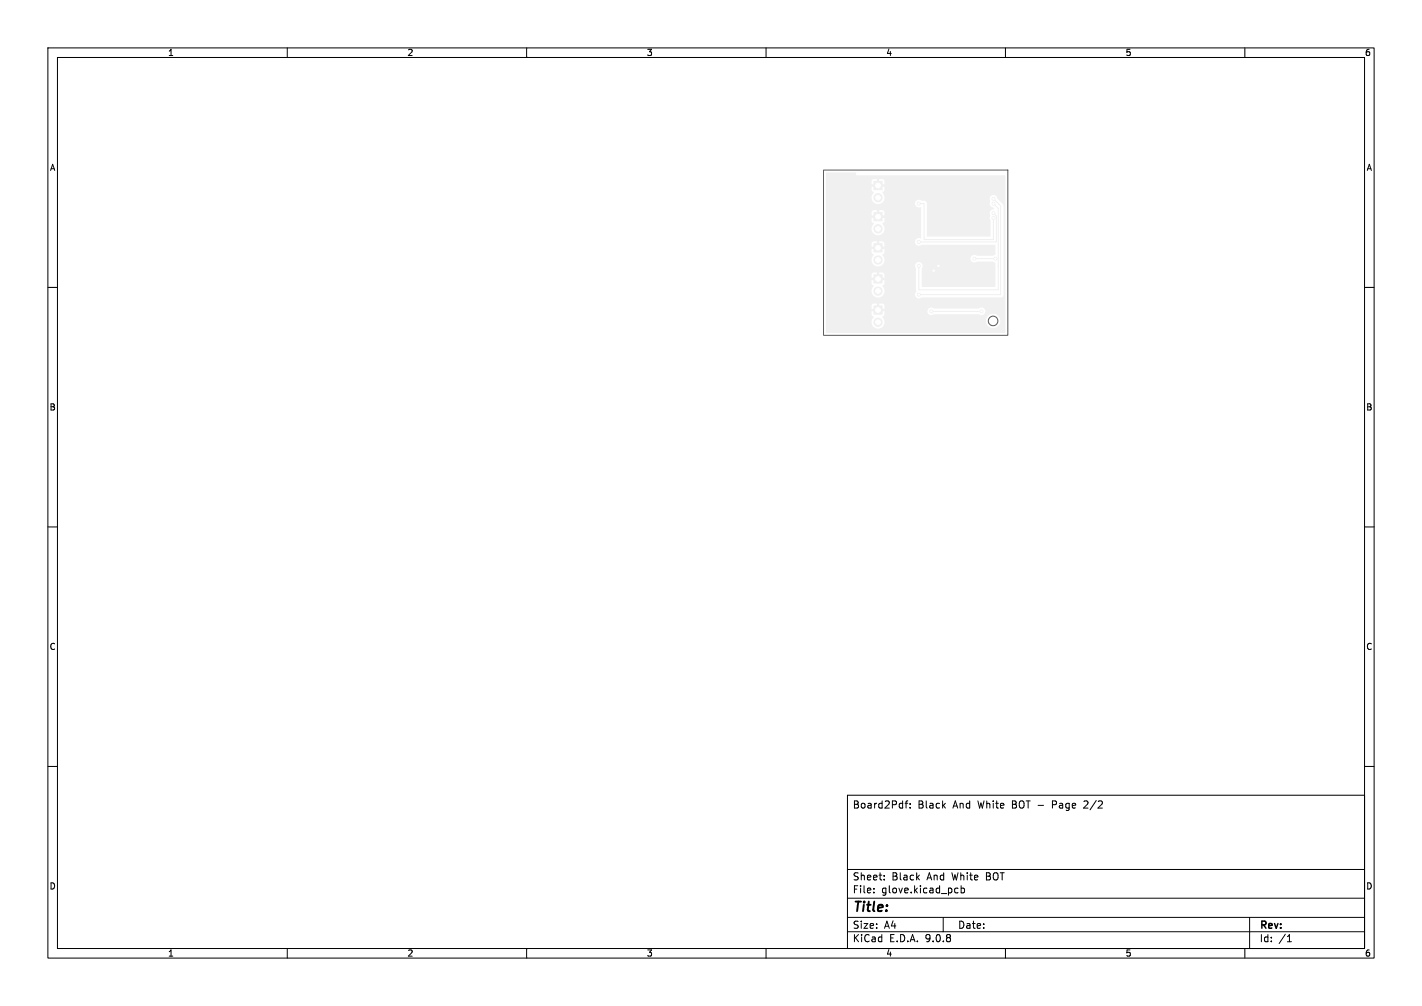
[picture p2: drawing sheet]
<svg xmlns="http://www.w3.org/2000/svg" width="297mm" height="210mm" viewBox="0 0 297 210" stroke-linecap="round" stroke-linejoin="round" font-family="sans-serif">
<g fill="#f0f0f0" stroke="#f0f0f0" stroke-width=".21">
<path d="M182.5 50.9h1.7v1.7h-1.7z"/>
<path d="M182.5 37.9h1.7v1.7h-1.7z"/>
<path d="M182.5 63.9h1.7v1.7h-1.7z"/>
<path d="M182.5 57.4h1.7v1.7h-1.7z"/>
<path d="M182.5 44.4h1.7v1.7h-1.7z"/>
<circle cx="183.4" cy="54.3" r=".85"/>
<circle cx="183.4" cy="41.3" r=".85"/>
<circle cx="183.4" cy="67.3" r=".85"/>
<circle cx="183.4" cy="60.8" r=".85"/>
<circle cx="183.4" cy="47.8" r=".85"/>
<circle cx="203.5" cy="54" r=".3"/>
<circle cx="205" cy="65" r=".3"/>
<circle cx="194.5" cy="65" r=".3"/>
<circle cx="207.9" cy="54" r=".3"/>
<circle cx="207.5" cy="45.5" r=".3"/>
<circle cx="191.9" cy="42.5" r=".3"/>
<circle cx="207.5" cy="44.5" r=".3"/>
<circle cx="191.9" cy="50.5" r=".3"/>
<circle cx="207.5" cy="42.5" r=".3"/>
<circle cx="191.9" cy="55.5" r=".3"/>
<circle cx="191.9" cy="61.5" r=".3"/>
<circle cx="207.5" cy="41.5" r=".3"/>
<circle cx="195" cy="56.5" r=".3"/>
<circle cx="196" cy="55.5" r=".3"/>
</g>
<path d="M191.9 42.5h1.1l.1 7.5h14.4v-4.5M196 55.5l-1 1M203.5 54h4.4M207.5 44.5l.6 .6-.1 5.4h-16.1M207.5 42.5l1 1v17h-16.5l-.1-5M207.5 41.5l1.5 1.5v18.5h-17.1M208.5 55.5h.1M194.5 65h10.5" fill="none" stroke="#f0f0f0" stroke-width=".21"/>
<path d="M172.6 36h6.1l.1 .6h31.1l.1 6.3h-.4l-1.3-1.4a.82 .82 0 0 0-.6-.8 .82 .82 0 0 0-.9 .5h-22.1l-.4-1 .4-.4v-.8h-.9v-.5h.9v-.9l-.4-.2h-.7v.9h-.5v-.9h-.7l-.3 .2-.1 .9h1v.5h-1l.1 .8 .4 .4a1.36 1.36 0 0 0 .3 2.3 1.36 1.36 0 0 0 1.9-1.3h22.1v.7a.92 .92 0 0 0 .7 1.4l.2 .3a.92 .92 0 0 0-.9 .5 .92 .92 0 0 0 0 1l-.1 .5 .2 .5-.1 3.3h-13.1l-.1-7-.4-.5h-.7a.83 .83 0 0 0-1.4 .5 .83 .83 0 0 0 1.2 .8l.1 4.5h-7.7l-.4-1 .4-.4v-.8h-.9v-.5h.9v-.9l-.4-.2h-.7v.9h-.5v-.9h-.7l-.3 .2-.1 .9h1v.5h-1l.1 .8 .4 .3a1.38 1.38 0 0 0 .3 2.4 1.38 1.38 0 0 0 1.9-1.3h7.7v2a.84 .84 0 0 0-1.3 .8 .84 .84 0 0 0 1.4 .6l15.4 .1v2l-.6 .2h-3.2a.82 .82 0 0 0-1-.1 .82 .82 0 0 0-.4 .9h-18l-.4-1 .4-.4v-.8h-.9v-.5h.9v-.9l-.4-.2h-.7v.9h-.5v-.9h-.7l-.3 .2-.1 .9h1v.5h-1l.1 .8 .4 .3a1.38 1.38 0 0 0 .3 2.4 1.38 1.38 0 0 0 1.9-1.3h18a.84 .84 0 0 0 1.4 .4h3.2l.6 .3-.1 5h-15.2l-.1-3.8a.82 .82 0 0 0 0-1.2 .82 .82 0 0 0-1.2 0 .82 .82 0 0 0 0 1.2l.1 4.6h-6.7l-.4-1 .4-.4v-.8h-.9v-.5h.9v-.9l-.4-.2h-.7v.9h-.5v-.9h-.7l-.3 .2-.1 .9h1v.5h-1l.1 .8 .4 .4a1.36 1.36 0 0 0 .3 2.3 1.36 1.36 0 0 0 1.9-1.3h6.7v.1a.85 .85 0 0 0-.1 1.2 .85 .85 0 0 0 1.2 .1h16.6l.4-.2 .1-.3v-18.7h.4v22h-4.2v-.1a.84 .84 0 0 0-1.4-.4h-9.3a.82 .82 0 0 0-1.2 0 .82 .82 0 0 0 0 1.2 .82 .82 0 0 0 1.2 0h9.3l.3 .1a.8 .8 0 0 0 1.1-.8h4.2v2h-1.1v-.3a1.5 1.5 0 0 0-1.7-1.1 1.5 1.5 0 0 0-1.3 1.7h-21.2l-.4-1 .4-.4v-.8h-.9v-.5h.9v-.9l-.4-.2h-.7v.9h-.5v-.9h-.7l-.3 .2-.1 .9h1v.5h-1l.1 .8 .4 .4a1.36 1.36 0 0 0 .3 2.3 1.36 1.36 0 0 0 1.9-1.3h21.2a1.5 1.5 0 0 0 1.7 1.3 1.5 1.5 0 0 0 1.3-1.6h1.1l-.1 2.6h-37.3z" fill="#f0f0f0"/>
<g fill="#fff" stroke="#fff" stroke-width=".21">
<circle cx="203.5" cy="54" r=".15"/>
<circle cx="205" cy="65" r=".15"/>
<circle cx="194.5" cy="65" r=".15"/>
<circle cx="207.9" cy="54" r=".15"/>
<circle cx="207.5" cy="45.5" r=".15"/>
<circle cx="191.9" cy="42.5" r=".15"/>
<circle cx="207.5" cy="44.5" r=".15"/>
<circle cx="191.9" cy="50.5" r=".15"/>
<circle cx="207.5" cy="42.5" r=".15"/>
<circle cx="191.9" cy="55.5" r=".15"/>
<circle cx="191.9" cy="61.5" r=".15"/>
<circle cx="207.5" cy="41.5" r=".15"/>
<circle cx="195" cy="56.5" r=".15"/>
<circle cx="196" cy="55.5" r=".15"/>
<circle cx="183.4" cy="51.7" r=".5"/>
<circle cx="183.4" cy="54.3" r=".5"/>
<circle cx="183.4" cy="38.7" r=".5"/>
<circle cx="183.4" cy="41.3" r=".5"/>
<circle cx="183.4" cy="64.7" r=".5"/>
<circle cx="183.4" cy="67.3" r=".5"/>
<circle cx="183.4" cy="58.2" r=".5"/>
<circle cx="183.4" cy="60.8" r=".5"/>
<circle cx="183.4" cy="45.2" r=".5"/>
<circle cx="183.4" cy="47.8" r=".5"/>
</g>
<g fill="none" stroke="#000" stroke-width=".21">
<path d="M10 10h277v190h-277zM12 12h273v186h-273zM60 10v2M110 10v2M160 10v2M210 10v2M260 10v2M10 60h2M285 60h2M10 110h2M285 110h2M10 160h2"/>
<path d="M177 166h108v32h-108zM189 167.7h.6M189.6 167.2l-.4 .2v1.3M190.1 168.6v.1M190.1 167.8v.1M227.2 167.8l-.9 .9h.9M285 160h2M60 198v2M110 198v2M160 198v2M177 194.5h108M177 191.5h108"/>
<path d="M177 187.5h108M177 181.5h108M182.5 186.3v.1M182.5 185.5v.1M184.7 183.6v.1M184.7 182.8v.1M197 191.5v3M199.7 185.4l.4 .1M200.1 186.3l-.4 .1M200.7 185.5l.5-.1 .3 .3-.2 .6h-.6M200.7 184.9v1.5M210 198v2"/>
<path d="M260 198v2M261 191.5v6.5M268.9 196.6h.8M269 195.5l.3-.4v1.5"/>
</g>
<g fill="none" stroke="#575757" stroke-width=".21">
<path d="M172 35.5h38.5v34.5h-38.5z"/>
<circle cx="207.4" cy="67" r="1"/>
</g>
<text font-size="2.8" x="178" y="190.9">Title:</text>
<g font-size="2.1">
<text x="178" y="169">Board2Pdf:</text>
<text x="191.7" y="169">Black</text>
<text x="199.1" y="169">And</text>
<text x="204.4" y="169">White</text>
<text x="211.6" y="169">BOT -</text>
<text x="220.3" y="169">Page</text>
<text x="227.1" y="169">2/2</text>
<text x="178" y="184">Sheet:</text>
<text x="186.2" y="184">Black</text>
<text x="193.7" y="184">And</text>
<text x="199" y="184">White</text>
<text x="206.2" y="184">BOT</text>
<text x="178" y="186.7">File:</text>
<text x="184.1" y="186.7">glove.kicad_pcb</text>
<text x="178" y="196.9">KiCad</text>
<text x="178" y="194.1">Size:</text>
<text x="184.7" y="194.1">A4</text>
<text x="185.7" y="196.9">E.D.A.</text>
<text x="193.3" y="196.9">9.0.8</text>
<text x="200" y="194.1">Date:</text>
<text x="263" y="194.3">Rev:</text>
<text x="263" y="196.9">Id:</text>
<text x="267.1" y="196.9">/1</text>
</g>
<g font-size="1.8">
<text x="35" y="11.9">1</text>
<text x="85" y="11.9">2</text>
<text x="135" y="11.9">3</text>
<text x="185" y="11.9">4</text>
<text x="235" y="11.9">5</text>
<text x="285" y="11.9">6</text>
<text x="10.3" y="35.9">A</text>
<text x="285.4" y="35.9">A</text>
<text x="10.3" y="85.9">B</text>
<text x="285.3" y="85.9">B</text>
<text x="10.3" y="135.9">C</text>
<text x="285.3" y="135.9">C</text>
<text x="10.3" y="185.9">D</text>
<text x="285.3" y="185.9">D</text>
<text x="35" y="199.9">1</text>
<text x="85" y="199.9">2</text>
<text x="135" y="199.9">3</text>
<text x="185" y="199.9">4</text>
<text x="235" y="199.9">5</text>
<text x="285" y="199.9">6</text>
</g>
</svg>
